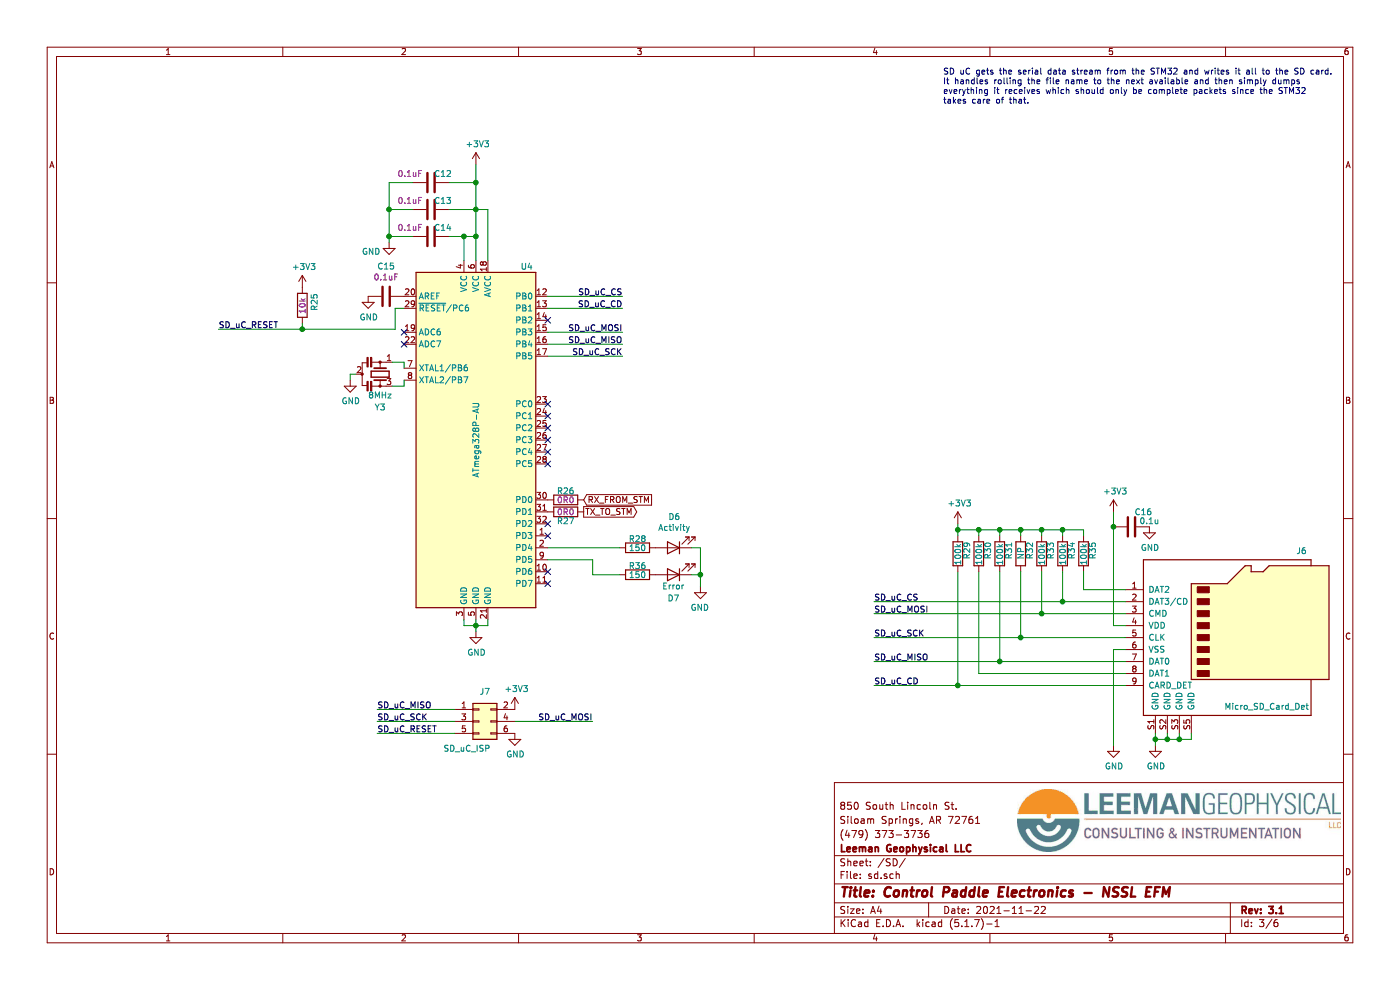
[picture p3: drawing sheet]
EESchema Schematic File Version 4
EELAYER 30 0
EELAYER END
$Descr A4 11693 8268
encoding utf-8
Sheet 3 6
Title "Control Paddle Electronics - NSSL EFM"
Date "2021-11-22"
Rev "3.1"
Comp "Leeman Geophysical LLC"
Comment1 "(479) 373-3736"
Comment2 "Siloam Springs, AR 72761"
Comment3 "850 South Lincoln St."
Comment4 ""
$EndDescr
$Comp
L Device:R R29
U 1 1
P 8000 4625
F 0 "R29" V 8075 4575 50  0000 L CNN
F 1 "100k" V 8000 4525 50  0000 L CNN
F 2 "Resistor_SMD:R_0603_1608Metric" V 7930 4625 50  0001 C CNN
F 3 "~" H 8000 4625 50  0001 C CNN
F 4 "1-0000174" H 8000 4625 50  0001 C CNN "Internal Part Number"
F 5 "1" H 8000 4625 50  0001 C CNN "Populated"
	1    8000 4625
	1    0    0    -1  
$EndComp
$Comp
L Device:R R30
U 1 1
P 8175 4625
F 0 "R30" V 8250 4575 50  0000 L CNN
F 1 "100k" V 8175 4525 50  0000 L CNN
F 2 "Resistor_SMD:R_0603_1608Metric" V 8105 4625 50  0001 C CNN
F 3 "~" H 8175 4625 50  0001 C CNN
F 4 "1-0000174" H 8175 4625 50  0001 C CNN "Internal Part Number"
F 5 "1" H 8175 4625 50  0001 C CNN "Populated"
	1    8175 4625
	1    0    0    -1  
$EndComp
$Comp
L Device:R R31
U 1 1
P 8350 4625
F 0 "R31" V 8425 4575 50  0000 L CNN
F 1 "100k" V 8350 4525 50  0000 L CNN
F 2 "Resistor_SMD:R_0603_1608Metric" V 8280 4625 50  0001 C CNN
F 3 "~" H 8350 4625 50  0001 C CNN
F 4 "1-0000174" H 8350 4625 50  0001 C CNN "Internal Part Number"
F 5 "1" H 8350 4625 50  0001 C CNN "Populated"
	1    8350 4625
	1    0    0    -1  
$EndComp
$Comp
L Device:R R33
U 1 1
P 8700 4625
F 0 "R33" V 8775 4575 50  0000 L CNN
F 1 "100k" V 8700 4525 50  0000 L CNN
F 2 "Resistor_SMD:R_0603_1608Metric" V 8630 4625 50  0001 C CNN
F 3 "~" H 8700 4625 50  0001 C CNN
F 4 "1-0000174" H 8700 4625 50  0001 C CNN "Internal Part Number"
F 5 "1" H 8700 4625 50  0001 C CNN "Populated"
	1    8700 4625
	1    0    0    -1  
$EndComp
$Comp
L Device:R R34
U 1 1
P 8875 4625
F 0 "R34" V 8950 4575 50  0000 L CNN
F 1 "100k" V 8875 4525 50  0000 L CNN
F 2 "Resistor_SMD:R_0603_1608Metric" V 8805 4625 50  0001 C CNN
F 3 "~" H 8875 4625 50  0001 C CNN
F 4 "1-0000174" H 8875 4625 50  0001 C CNN "Internal Part Number"
F 5 "1" H 8875 4625 50  0001 C CNN "Populated"
	1    8875 4625
	1    0    0    -1  
$EndComp
$Comp
L Device:R R35
U 1 1
P 9050 4625
F 0 "R35" V 9125 4575 50  0000 L CNN
F 1 "100k" V 9050 4525 50  0000 L CNN
F 2 "Resistor_SMD:R_0603_1608Metric" V 8980 4625 50  0001 C CNN
F 3 "~" H 9050 4625 50  0001 C CNN
F 4 "1-0000174" H 9050 4625 50  0001 C CNN "Internal Part Number"
F 5 "1" H 9050 4625 50  0001 C CNN "Populated"
	1    9050 4625
	1    0    0    -1  
$EndComp
$Comp
L Device:R R32
U 1 1
P 8525 4625
F 0 "R32" V 8600 4575 50  0000 L CNN
F 1 "NP" V 8525 4575 50  0000 L CNN
F 2 "Resistor_SMD:R_0603_1608Metric" V 8455 4625 50  0001 C CNN
F 3 "~" H 8525 4625 50  0001 C CNN
F 4 "1-0000174" H 8525 4625 50  0001 C CNN "Internal Part Number"
F 5 "0" H 8525 4625 50  0001 C CNN "Populated"
	1    8525 4625
	1    0    0    -1  
$EndComp
$Comp
L power:+3V3 #PWR039
U 1 1
P 8000 4375
F 0 "#PWR039" H 8000 4225 50  0001 C CNN
F 1 "+3V3" H 8015 4548 50  0000 C CNN
F 2 "" H 8000 4375 50  0001 C CNN
F 3 "" H 8000 4375 50  0001 C CNN
	1    8000 4375
	1    0    0    -1  
$EndComp
Wire Wire Line
	8000 4475 8000 4425
Wire Wire Line
	8000 4425 8175 4425
Wire Wire Line
	9050 4425 9050 4475
Connection ~ 8000 4425
Wire Wire Line
	8000 4425 8000 4375
Wire Wire Line
	8875 4475 8875 4425
Connection ~ 8875 4425
Wire Wire Line
	8875 4425 9050 4425
Wire Wire Line
	8700 4475 8700 4425
Connection ~ 8700 4425
Wire Wire Line
	8700 4425 8875 4425
Wire Wire Line
	8525 4475 8525 4425
Connection ~ 8525 4425
Wire Wire Line
	8525 4425 8700 4425
Wire Wire Line
	8350 4475 8350 4425
Connection ~ 8350 4425
Wire Wire Line
	8350 4425 8525 4425
Wire Wire Line
	8175 4475 8175 4425
Connection ~ 8175 4425
Wire Wire Line
	8175 4425 8350 4425
$Comp
L lib_sch:Micro_SD_Card_Det J6
U 1 1
P 10300 5325
F 0 "J6" H 10825 6050 50  0000 L CNN
F 1 "Micro_SD_Card_Det" H 10225 4750 50  0000 L CNN
F 2 "lib_fp:HRS_DM3CS-SF" H 12350 6025 50  0001 C CNN
F 3 "https://www.hirose.com/product/en/download_file/key_name/DM3/category/Catalog/doc_file_id/49662/?file_category_id=4&item_id=195&is_series=1" H 10300 5425 50  0001 C CNN
F 4 "1-0000190" H 10300 5325 50  0001 C CNN "Internal Part Number"
F 5 "1" H 10300 5325 50  0001 C CNN "Populated"
	1    10300 5325
	1    0    0    -1  
$EndComp
Wire Wire Line
	9400 4925 9050 4925
Wire Wire Line
	9050 4925 9050 4775
Wire Wire Line
	9400 5025 8875 5025
Wire Wire Line
	8875 5025 8875 4775
Wire Wire Line
	9400 5125 8700 5125
Wire Wire Line
	8700 5125 8700 4775
Wire Wire Line
	9400 5225 9300 5225
Wire Wire Line
	9300 5225 9300 4400
Wire Wire Line
	9400 5325 8525 5325
Wire Wire Line
	8525 5325 8525 4775
Wire Wire Line
	9400 5425 9300 5425
Wire Wire Line
	9400 5525 8350 5525
Wire Wire Line
	8350 5525 8350 4775
Wire Wire Line
	9400 5625 8175 5625
Wire Wire Line
	8175 5625 8175 4775
Wire Wire Line
	9400 5725 8000 5725
Wire Wire Line
	8000 5725 8000 4775
$Comp
L power:GND #PWR045
U 1 1
P 9300 6225
F 0 "#PWR045" H 9300 5975 50  0001 C CNN
F 1 "GND" H 9305 6052 50  0000 C CNN
F 2 "" H 9300 6225 50  0001 C CNN
F 3 "" H 9300 6225 50  0001 C CNN
	1    9300 6225
	1    0    0    -1  
$EndComp
$Comp
L power:GND #PWR046
U 1 1
P 9650 6225
F 0 "#PWR046" H 9650 5975 50  0001 C CNN
F 1 "GND" H 9655 6052 50  0000 C CNN
F 2 "" H 9650 6225 50  0001 C CNN
F 3 "" H 9650 6225 50  0001 C CNN
	1    9650 6225
	1    0    0    -1  
$EndComp
Wire Wire Line
	9300 5425 9300 6225
Wire Wire Line
	9650 6225 9650 6175
Wire Wire Line
	9950 6175 9950 6125
Wire Wire Line
	9650 6175 9750 6175
Connection ~ 9650 6175
Wire Wire Line
	9650 6175 9650 6125
Wire Wire Line
	9750 6125 9750 6175
Connection ~ 9750 6175
Wire Wire Line
	9750 6175 9850 6175
Wire Wire Line
	9850 6125 9850 6175
Connection ~ 9850 6175
Wire Wire Line
	9850 6175 9950 6175
$Comp
L Device:C C16
U 1 1
P 9450 4400
F 0 "C16" V 9325 4500 50  0000 C CNN
F 1 "0.1u" V 9400 4550 50  0000 C CNN
F 2 "Capacitor_SMD:C_0603_1608Metric" H 9488 4250 50  0001 C CNN
F 3 "~" H 9450 4400 50  0001 C CNN
F 4 "1-0000007" H 9450 4400 50  0001 C CNN "Internal Part Number"
F 5 "1" H 9450 4400 50  0001 C CNN "Populated"
	1    9450 4400
	0    1    1    0   
$EndComp
$Comp
L power:GND #PWR040
U 1 1
P 9600 4400
F 0 "#PWR040" H 9600 4150 50  0001 C CNN
F 1 "GND" H 9605 4227 50  0000 C CNN
F 2 "" H 9600 4400 50  0001 C CNN
F 3 "" H 9600 4400 50  0001 C CNN
	1    9600 4400
	1    0    0    -1  
$EndComp
$Comp
L power:+3V3 #PWR038
U 1 1
P 9300 4275
F 0 "#PWR038" H 9300 4125 50  0001 C CNN
F 1 "+3V3" H 9315 4448 50  0000 C CNN
F 2 "" H 9300 4275 50  0001 C CNN
F 3 "" H 9300 4275 50  0001 C CNN
	1    9300 4275
	1    0    0    -1  
$EndComp
Wire Wire Line
	9300 4275 9300 4400
Connection ~ 9300 4400
Connection ~ 8875 5025
Connection ~ 8700 5125
Connection ~ 8525 5325
Connection ~ 8350 5525
Connection ~ 8000 5725
$Comp
L lib_sch:ATmega328P-AU U?
U 1 1
P 3975 3675
AR Path="/5DED0CD0/5FF2D763" Ref="U?"  Part="1" 
AR Path="/5DEDFC42/5FF2D763" Ref="U4"  Part="1" 
F 0 "U4" H 4400 5125 50  0000 C CNN
F 1 "ATmega328P-AU" V 3975 3675 50  0000 C CNN
F 2 "Package_QFP:TQFP-32_7x7mm_P0.8mm" H 3975 3675 50  0001 C CIN
F 3 "" H 3975 3675 50  0001 C CNN
F 4 "1-0000566" H 3975 3675 50  0001 C CNN "Internal Part Number"
F 5 "1" H 3975 3675 50  0001 C CNN "Populated"
	1    3975 3675
	1    0    0    -1  
$EndComp
$Comp
L Device:Resonator_Small Y?
U 1 1
P 3175 3125
AR Path="/5DED0CD0/5FF2D76B" Ref="Y?"  Part="1" 
AR Path="/5DEDFC42/5FF2D76B" Ref="Y3"  Part="1" 
F 0 "Y3" V 3450 3125 50  0000 C CNN
F 1 "8MHz" V 3350 3125 50  0000 C CNN
F 2 "lib_fp:Resonator" H 3150 3125 50  0001 C CNN
F 3 "~" H 3150 3125 50  0001 C CNN
F 4 "1-0000721" H 3175 3125 50  0001 C CNN "Internal Part Number"
F 5 "1" H 3175 3125 50  0001 C CNN "Populated"
	1    3175 3125
	0    1    1    0   
$EndComp
Wire Wire Line
	3275 3025 3375 3025
Wire Wire Line
	3375 3025 3375 3075
Wire Wire Line
	3275 3225 3375 3225
Wire Wire Line
	3375 3225 3375 3175
$Comp
L power:GND #PWR?
U 1 1
P 2925 3175
AR Path="/5DED0CD0/5FF2D775" Ref="#PWR?"  Part="1" 
AR Path="/5DEDFC42/5FF2D775" Ref="#PWR037"  Part="1" 
F 0 "#PWR037" H 2925 2925 50  0001 C CNN
F 1 "GND" H 2930 3002 50  0000 C CNN
F 2 "" H 2925 3175 50  0001 C CNN
F 3 "" H 2925 3175 50  0001 C CNN
	1    2925 3175
	1    0    0    -1  
$EndComp
Wire Wire Line
	2925 3175 2925 3125
Wire Wire Line
	2925 3125 2975 3125
NoConn ~ 3375 2875
NoConn ~ 3375 2775
Text Label 5200 2775 2    50   ~ 0
SD_uC_MOSI
Text Label 5200 2875 2    50   ~ 0
SD_uC_MISO
Text Label 1825 2750 0    50   ~ 0
SD_uC_RESET
Text Label 5200 2975 2    50   ~ 0
SD_uC_SCK
Wire Wire Line
	5200 2975 4575 2975
Wire Wire Line
	4575 2875 5200 2875
Wire Wire Line
	5200 2775 4575 2775
NoConn ~ 4575 2675
NoConn ~ 4575 3375
NoConn ~ 4575 3475
NoConn ~ 4575 3575
NoConn ~ 4575 3675
NoConn ~ 4575 3775
NoConn ~ 4575 3875
NoConn ~ 4575 4775
NoConn ~ 4575 4875
$Comp
L power:GND #PWR?
U 1 1
P 3975 5275
AR Path="/5DED0CD0/5FF2D793" Ref="#PWR?"  Part="1" 
AR Path="/5DEDFC42/5FF2D793" Ref="#PWR042"  Part="1" 
F 0 "#PWR042" H 3975 5025 50  0001 C CNN
F 1 "GND" H 3980 5102 50  0000 C CNN
F 2 "" H 3975 5275 50  0001 C CNN
F 3 "" H 3975 5275 50  0001 C CNN
	1    3975 5275
	1    0    0    -1  
$EndComp
Wire Wire Line
	3875 5175 3875 5225
Wire Wire Line
	3875 5225 3975 5225
Wire Wire Line
	4075 5225 4075 5175
Wire Wire Line
	3975 5175 3975 5225
Connection ~ 3975 5225
Wire Wire Line
	3975 5225 4075 5225
Wire Wire Line
	3975 5275 3975 5225
$Comp
L capacitors_0603:1-0000007 C?
U 1 1
P 3225 2475
AR Path="/5DED0CD0/5FF2D7A3" Ref="C?"  Part="1" 
AR Path="/5DEDFC42/5FF2D7A3" Ref="C15"  Part="1" 
F 0 "C15" V 2973 2475 50  0000 C CNN
F 1 "1-0000007" H 3250 2375 50  0001 L CNN
F 2 "capacitors_0603:1-0000007" H 3263 2325 50  0001 C CNN
F 3 "~" H 3225 2475 50  0001 C CNN
F 4 "1-0000007" H 3225 2475 50  0001 C CNN "Internal Part Number"
F 5 "1" H 3225 2475 50  0001 C CNN "Populated"
F 6 "0.1uF" V 3064 2475 50  0000 C CNN "PValue"
	1    3225 2475
	0    1    1    0   
$EndComp
$Comp
L power:GND #PWR?
U 1 1
P 3075 2475
AR Path="/5DED0CD0/5FF2D7A9" Ref="#PWR?"  Part="1" 
AR Path="/5DEDFC42/5FF2D7A9" Ref="#PWR036"  Part="1" 
F 0 "#PWR036" H 3075 2225 50  0001 C CNN
F 1 "GND" H 3080 2302 50  0000 C CNN
F 2 "" H 3075 2475 50  0001 C CNN
F 3 "" H 3075 2475 50  0001 C CNN
	1    3075 2475
	1    0    0    -1  
$EndComp
Wire Wire Line
	3375 2575 3300 2575
Wire Wire Line
	3300 2575 3300 2750
Wire Wire Line
	3300 2750 2525 2750
$Comp
L resistors_0603:1-0000010 R?
U 1 1
P 2525 2550
AR Path="/5DED0CD0/5FF2D7B5" Ref="R?"  Part="1" 
AR Path="/5DEDFC42/5FF2D7B5" Ref="R25"  Part="1" 
F 0 "R25" V 2625 2500 50  0000 L CNN
F 1 "1-0000010" V 2525 2550 50  0001 C CNN
F 2 "resistors_0603:1-0000010" V 2455 2550 50  0001 C CNN
F 3 "~" H 2525 2550 50  0001 C CNN
F 4 "1-0000010" H 2525 2550 50  0001 C CNN "Internal Part Number"
F 5 "1" H 2525 2550 50  0001 C CNN "Populated"
F 6 "10k" V 2525 2475 50  0000 L CNN "PValue"
	1    2525 2550
	1    0    0    -1  
$EndComp
Wire Wire Line
	2525 2700 2525 2750
$Comp
L capacitors_0603:1-0000007 C?
U 1 1
P 3600 1975
AR Path="/5DED0CD0/5FF2D7BF" Ref="C?"  Part="1" 
AR Path="/5DEDFC42/5FF2D7BF" Ref="C14"  Part="1" 
F 0 "C14" V 3525 2075 50  0000 C CNN
F 1 "1-0000007" H 3625 1875 50  0001 L CNN
F 2 "capacitors_0603:1-0000007" H 3638 1825 50  0001 C CNN
F 3 "~" H 3600 1975 50  0001 C CNN
F 4 "1-0000007" H 3600 1975 50  0001 C CNN "Internal Part Number"
F 5 "1" H 3600 1975 50  0001 C CNN "Populated"
F 6 "0.1uF" V 3525 1800 50  0000 C CNN "PValue"
	1    3600 1975
	0    1    1    0   
$EndComp
$Comp
L capacitors_0603:1-0000007 C?
U 1 1
P 3600 1750
AR Path="/5DED0CD0/5FF2D7C8" Ref="C?"  Part="1" 
AR Path="/5DEDFC42/5FF2D7C8" Ref="C13"  Part="1" 
F 0 "C13" V 3525 1850 50  0000 C CNN
F 1 "1-0000007" H 3625 1650 50  0001 L CNN
F 2 "capacitors_0603:1-0000007" H 3638 1600 50  0001 C CNN
F 3 "~" H 3600 1750 50  0001 C CNN
F 4 "1-0000007" H 3600 1750 50  0001 C CNN "Internal Part Number"
F 5 "1" H 3600 1750 50  0001 C CNN "Populated"
F 6 "0.1uF" V 3525 1575 50  0000 C CNN "PValue"
	1    3600 1750
	0    1    1    0   
$EndComp
$Comp
L capacitors_0603:1-0000007 C?
U 1 1
P 3600 1525
AR Path="/5DED0CD0/5FF2D7D1" Ref="C?"  Part="1" 
AR Path="/5DEDFC42/5FF2D7D1" Ref="C12"  Part="1" 
F 0 "C12" V 3525 1625 50  0000 C CNN
F 1 "1-0000007" H 3625 1425 50  0001 L CNN
F 2 "capacitors_0603:1-0000007" H 3638 1375 50  0001 C CNN
F 3 "~" H 3600 1525 50  0001 C CNN
F 4 "1-0000007" H 3600 1525 50  0001 C CNN "Internal Part Number"
F 5 "1" H 3600 1525 50  0001 C CNN "Populated"
F 6 "0.1uF" V 3525 1350 50  0000 C CNN "PValue"
	1    3600 1525
	0    1    1    0   
$EndComp
Wire Wire Line
	3750 1975 3875 1975
Wire Wire Line
	3875 1975 3875 2175
Wire Wire Line
	3750 1750 3975 1750
Wire Wire Line
	3975 1750 3975 1975
Wire Wire Line
	3750 1525 3975 1525
Wire Wire Line
	4075 1750 3975 1750
Wire Wire Line
	4075 1750 4075 2175
Connection ~ 3975 1750
Wire Wire Line
	3875 1975 3975 1975
Connection ~ 3875 1975
Connection ~ 3975 1975
Wire Wire Line
	3975 1975 3975 2175
Wire Wire Line
	3975 1750 3975 1525
Connection ~ 3975 1525
Wire Wire Line
	3975 1525 3975 1375
$Comp
L power:+3V3 #PWR?
U 1 1
P 3975 1375
AR Path="/5DED0CD0/5FF2D7E6" Ref="#PWR?"  Part="1" 
AR Path="/5DEDFC42/5FF2D7E6" Ref="#PWR033"  Part="1" 
F 0 "#PWR033" H 3975 1225 50  0001 C CNN
F 1 "+3V3" H 3990 1548 50  0000 C CNN
F 2 "" H 3975 1375 50  0001 C CNN
F 3 "" H 3975 1375 50  0001 C CNN
	1    3975 1375
	1    0    0    -1  
$EndComp
$Comp
L power:GND #PWR?
U 1 1
P 3250 2025
AR Path="/5DED0CD0/5FF2D7EC" Ref="#PWR?"  Part="1" 
AR Path="/5DEDFC42/5FF2D7EC" Ref="#PWR034"  Part="1" 
F 0 "#PWR034" H 3250 1775 50  0001 C CNN
F 1 "GND" H 3100 1950 50  0000 C CNN
F 2 "" H 3250 2025 50  0001 C CNN
F 3 "" H 3250 2025 50  0001 C CNN
	1    3250 2025
	1    0    0    -1  
$EndComp
Wire Wire Line
	3250 2025 3250 1975
Wire Wire Line
	3250 1975 3450 1975
Wire Wire Line
	3250 1975 3250 1750
Wire Wire Line
	3250 1525 3450 1525
Connection ~ 3250 1975
Wire Wire Line
	3450 1750 3250 1750
Connection ~ 3250 1750
Wire Wire Line
	3250 1750 3250 1525
$Comp
L power:+3V3 #PWR?
U 1 1
P 2525 2400
AR Path="/5DED0CD0/5FF2D7FA" Ref="#PWR?"  Part="1" 
AR Path="/5DEDFC42/5FF2D7FA" Ref="#PWR035"  Part="1" 
F 0 "#PWR035" H 2525 2250 50  0001 C CNN
F 1 "+3V3" H 2540 2573 50  0000 C CNN
F 2 "" H 2525 2400 50  0001 C CNN
F 3 "" H 2525 2400 50  0001 C CNN
	1    2525 2400
	1    0    0    -1  
$EndComp
Wire Wire Line
	1825 2750 2525 2750
Connection ~ 2525 2750
$Comp
L power:+3V3 #PWR?
U 1 1
P 4300 5925
AR Path="/5DED0CD0/5FF2D808" Ref="#PWR?"  Part="1" 
AR Path="/5DEDFC42/5FF2D808" Ref="#PWR043"  Part="1" 
F 0 "#PWR043" H 4300 5775 50  0001 C CNN
F 1 "+3V3" H 4315 6098 50  0000 C CNN
F 2 "" H 4300 5925 50  0001 C CNN
F 3 "" H 4300 5925 50  0001 C CNN
	1    4300 5925
	1    0    0    -1  
$EndComp
Text Label 4950 6025 2    50   ~ 0
SD_uC_MOSI
Text Label 3150 5925 0    50   ~ 0
SD_uC_MISO
Text Label 3150 6025 0    50   ~ 0
SD_uC_SCK
Text Label 3150 6125 0    50   ~ 0
SD_uC_RESET
Wire Wire Line
	3150 6125 3800 6125
Wire Wire Line
	3800 6025 3150 6025
Wire Wire Line
	3150 5925 3800 5925
Wire Wire Line
	4300 6025 4950 6025
$Comp
L power:GND #PWR?
U 1 1
P 4300 6125
AR Path="/5DED0CD0/5FF2D816" Ref="#PWR?"  Part="1" 
AR Path="/5DEDFC42/5FF2D816" Ref="#PWR044"  Part="1" 
F 0 "#PWR044" H 4300 5875 50  0001 C CNN
F 1 "GND" H 4305 5952 50  0000 C CNN
F 2 "" H 4300 6125 50  0001 C CNN
F 3 "" H 4300 6125 50  0001 C CNN
	1    4300 6125
	1    0    0    -1  
$EndComp
Text GLabel 4875 4175 2    50   Input ~ 0
RX_FROM_STM
$Comp
L resistors_0603:1-0000006 R?
U 1 1
P 4725 4175
AR Path="/5DED0CD0/5FF2D823" Ref="R?"  Part="1" 
AR Path="/5DEDFC42/5FF2D823" Ref="R26"  Part="1" 
F 0 "R26" V 4650 4175 50  0000 C CNN
F 1 "1-0000006" V 4725 4175 50  0001 C CNN
F 2 "resistors_0603:1-0000006" V 4655 4175 50  0001 C CNN
F 3 "~" H 4725 4175 50  0001 C CNN
F 4 "1-0000006" H 4725 4175 50  0001 C CNN "Internal Part Number"
F 5 "1" H 4725 4175 50  0001 C CNN "Populated"
F 6 "0R0" V 4725 4175 50  0000 C CNN "PValue"
	1    4725 4175
	0    1    1    0   
$EndComp
NoConn ~ 4575 4375
NoConn ~ 4575 4475
Text Label 7300 5125 0    50   ~ 0
SD_uC_MOSI
Text Label 7300 5325 0    50   ~ 0
SD_uC_SCK
Text Label 7300 5525 0    50   ~ 0
SD_uC_MISO
Wire Wire Line
	7300 5525 8350 5525
Wire Wire Line
	7300 5325 8525 5325
Wire Wire Line
	7300 5125 8700 5125
Text Label 5200 2475 2    50   ~ 0
SD_uC_CS
Wire Wire Line
	5200 2475 4575 2475
Text Label 7300 5025 0    50   ~ 0
SD_uC_CS
Wire Wire Line
	7300 5025 8875 5025
Text Label 5200 2575 2    50   ~ 0
SD_uC_CD
Wire Wire Line
	5200 2575 4575 2575
Text Label 7300 5725 0    50   ~ 0
SD_uC_CD
Wire Wire Line
	7300 5725 8000 5725
$Comp
L resistors_0603:1-0000006 R?
U 1 1
P 4725 4275
AR Path="/5DED0CD0/5FF5D74A" Ref="R?"  Part="1" 
AR Path="/5DEDFC42/5FF5D74A" Ref="R27"  Part="1" 
F 0 "R27" V 4800 4275 50  0000 C CNN
F 1 "1-0000006" V 4725 4275 50  0001 C CNN
F 2 "resistors_0603:1-0000006" V 4655 4275 50  0001 C CNN
F 3 "~" H 4725 4275 50  0001 C CNN
F 4 "1-0000006" H 4725 4275 50  0001 C CNN "Internal Part Number"
F 5 "1" H 4725 4275 50  0001 C CNN "Populated"
F 6 "0R0" V 4725 4275 50  0000 C CNN "PValue"
	1    4725 4275
	0    1    1    0   
$EndComp
Text GLabel 4875 4275 2    50   Output ~ 0
TX_TO_STM
$Comp
L Device:R R?
U 1 1
P 5325 4575
AR Path="/5FFDD0B1" Ref="R?"  Part="1" 
AR Path="/5DEDFC42/5FFDD0B1" Ref="R28"  Part="1" 
F 0 "R28" V 5250 4575 50  0000 C CNN
F 1 "150" V 5325 4575 50  0000 C CNN
F 2 "Resistor_SMD:R_0603_1608Metric" V 5255 4575 50  0001 C CNN
F 3 "~" H 5325 4575 50  0001 C CNN
F 4 "1-0000008" H 5325 4575 50  0001 C CNN "Internal Part Number"
F 5 "1" H 5325 4575 50  0001 C CNN "Populated"
	1    5325 4575
	0    1    1    0   
$EndComp
$Comp
L Device:LED D?
U 1 1
P 5625 4575
AR Path="/5FFDD0B9" Ref="D?"  Part="1" 
AR Path="/5DED0CD0/5FFDD0B9" Ref="D?"  Part="1" 
AR Path="/5DEDFC42/5FFDD0B9" Ref="D6"  Part="1" 
F 0 "D6" H 5618 4320 50  0000 C CNN
F 1 "Activity" H 5618 4411 50  0000 C CNN
F 2 "LED_THT:LED_D3.0mm_Horizontal_O1.27mm_Z2.0mm_Clear" H 5625 4575 50  0001 C CNN
F 3 "~" H 5625 4575 50  0001 C CNN
F 4 "1-0000599" H 5625 4575 50  0001 C CNN "Internal Part Number"
F 5 "1" H 5625 4575 50  0001 C CNN "Populated"
	1    5625 4575
	-1   0    0    1   
$EndComp
$Comp
L power:GND #PWR?
U 1 1
P 5850 4900
AR Path="/5FFDD0BF" Ref="#PWR?"  Part="1" 
AR Path="/5DEDFC42/5FFDD0BF" Ref="#PWR041"  Part="1" 
F 0 "#PWR041" H 5850 4650 50  0001 C CNN
F 1 "GND" H 5855 4727 50  0000 C CNN
F 2 "" H 5850 4900 50  0001 C CNN
F 3 "" H 5850 4900 50  0001 C CNN
	1    5850 4900
	-1   0    0    -1  
$EndComp
$Comp
L Device:R R?
U 1 1
P 5325 4800
AR Path="/5FFE3A35" Ref="R?"  Part="1" 
AR Path="/5DEDFC42/5FFE3A35" Ref="R36"  Part="1" 
F 0 "R36" V 5250 4800 50  0000 C CNN
F 1 "150" V 5325 4800 50  0000 C CNN
F 2 "Resistor_SMD:R_0603_1608Metric" V 5255 4800 50  0001 C CNN
F 3 "~" H 5325 4800 50  0001 C CNN
F 4 "1-0000008" H 5325 4800 50  0001 C CNN "Internal Part Number"
F 5 "1" H 5325 4800 50  0001 C CNN "Populated"
	1    5325 4800
	0    1    1    0   
$EndComp
$Comp
L Device:LED D?
U 1 1
P 5625 4800
AR Path="/5FFE3A3D" Ref="D?"  Part="1" 
AR Path="/5DEDFC42/5FFE3A3D" Ref="D7"  Part="1" 
F 0 "D7" H 5625 5000 50  0000 C CNN
F 1 "Error" H 5625 4900 50  0000 C CNN
F 2 "LED_THT:LED_D3.0mm_Horizontal_O1.27mm_Z2.0mm_Clear" H 5625 4800 50  0001 C CNN
F 3 "~" H 5625 4800 50  0001 C CNN
F 4 "1-0000600" H 5625 4800 50  0001 C CNN "Internal Part Number"
F 5 "1" H 5625 4800 50  0001 C CNN "Populated"
	1    5625 4800
	-1   0    0    1   
$EndComp
Wire Wire Line
	5850 4900 5850 4800
Wire Wire Line
	5850 4575 5775 4575
Wire Wire Line
	5775 4800 5850 4800
Connection ~ 5850 4800
Wire Wire Line
	5850 4800 5850 4575
Wire Wire Line
	4575 4575 5175 4575
Wire Wire Line
	4575 4675 4950 4675
Wire Wire Line
	4950 4675 4950 4800
Wire Wire Line
	4950 4800 5175 4800
$Comp
L Connector_Generic:Conn_02x03_Odd_Even J?
U 1 1
P 4000 6025
AR Path="/5DED0CD0/5FF0ED99" Ref="J?"  Part="1" 
AR Path="/5DEDFC42/5FF0ED99" Ref="J7"  Part="1" 
F 0 "J7" H 4050 6275 50  0000 C CNN
F 1 "SD_uC_ISP" H 3900 5800 50  0000 C CNN
F 2 "Connector_PinHeader_2.54mm:PinHeader_2x03_P2.54mm_Vertical" H 4000 6025 50  0001 C CNN
F 3 "~" H 4000 6025 50  0001 C CNN
F 4 "0-0000000" H 4000 6025 50  0001 C CNN "Internal Part Number"
F 5 "0" H 4000 6025 50  0001 C CNN "Populated"
	1    4000 6025
	1    0    0    -1  
$EndComp
Text Notes 7875 875  0    50   ~ 0
SD uC gets the serial data stream from the STM32 and writes it all to the SD card.\nIt handles rolling the file name to the next available and then simply dumps\neverything it receives which should only be complete packets since the STM32\ntakes care of that.
$EndSCHEMATC
